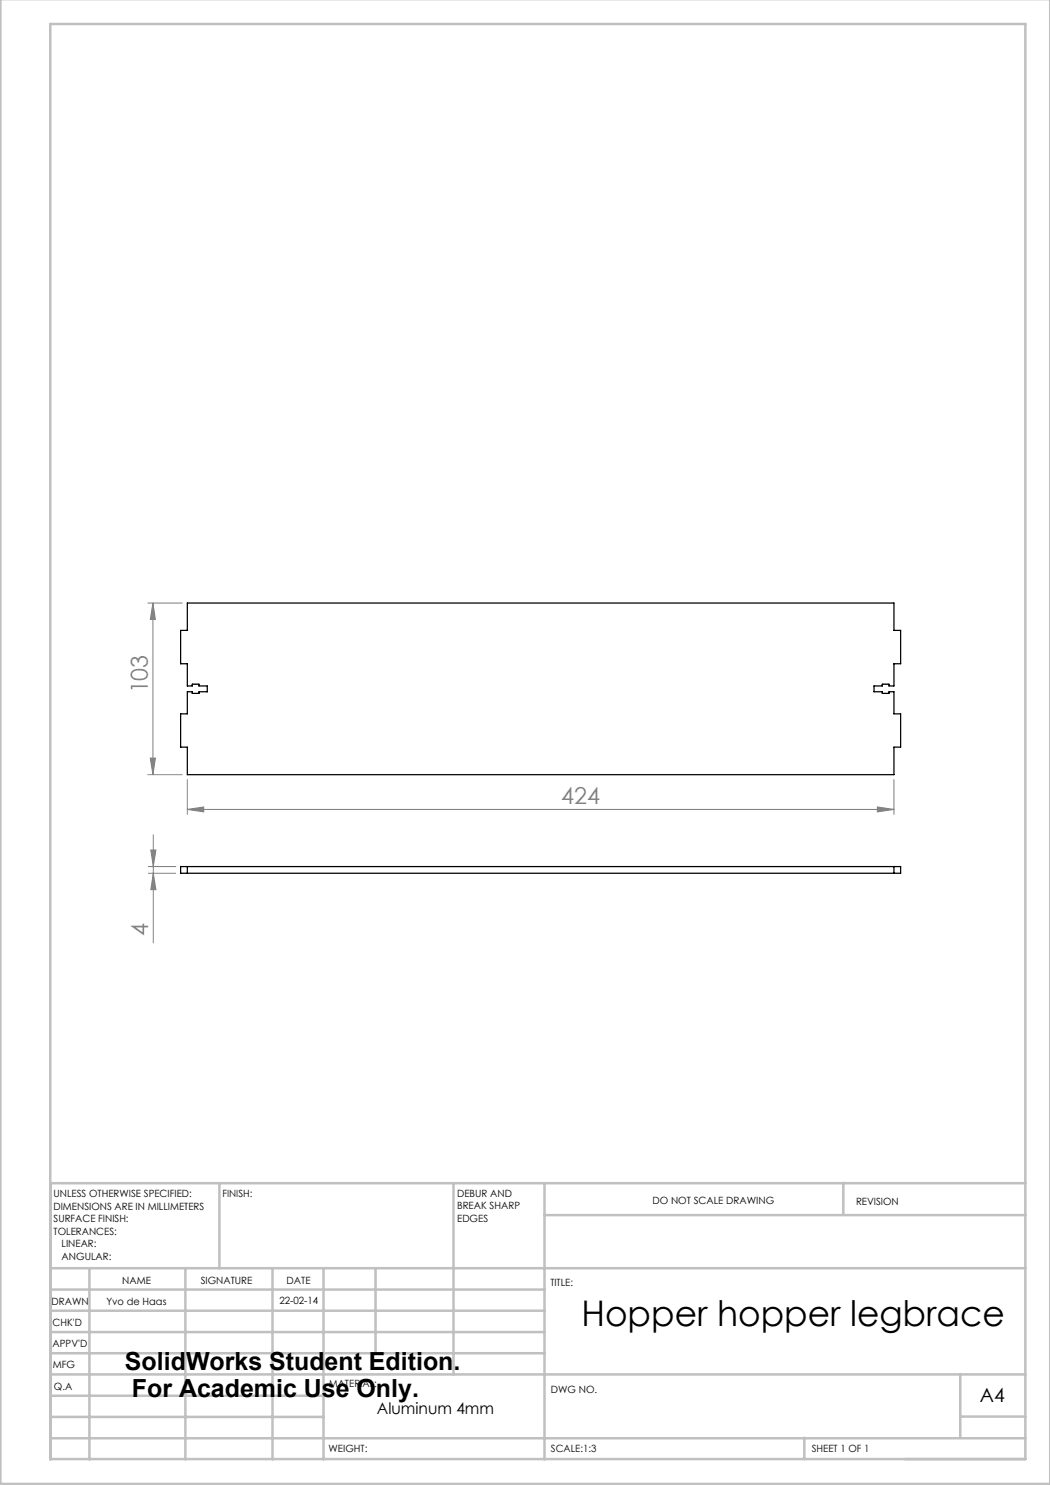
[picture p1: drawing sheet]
<svg xmlns="http://www.w3.org/2000/svg" width="210mm" height="297mm" viewBox="0 0 210 297" stroke-linecap="round" stroke-linejoin="round" font-family="sans-serif">
<g fill="none" stroke="#808080" stroke-width=".2">
<path d="M29.6 120.6h6.8M30.6 120.6l.5 3.3h-1zM30.6 120.6v34.3M29.6 154.9h6.8M30.1 151.6h1l-.5 3.3zM37.5 155.9v7M178.8 155.9v7M29.7 173.3h5.4M29.7 174.7h5.4M30.2 170h1l-.5 3.3zM30.7 167v21.6M30.7 174.7l.5 3.2h-1z"/>
<path d="M37.5 161.9l3.2-.5v1zM37.5 161.9h141.3M175.5 161.4l3.3 .5-3.3 .5z"/>
</g>
<g fill="none" stroke="#c0c0c0" stroke-width=".5">
<path d="M.1 -.1v296.9h209.9v-296.9M10.1 4.8h195v287h-195zM43.9 236.6v17M90.7 236.6v38.3M108.9 236.6v55.3M168.7 236.6v6.3M205.1 236.6h-195v55.3M10.1 253.6h195M10.1 257.9h98.8M17.9 253.6v38.3M37.1 253.6v38.3M54.5 253.6v38.3"/>
<path d="M64.7 253.6v38.3M75.1 253.6v17M108.9 243h96.2M10.1 270.6h98.8M10.1 266.4h98.8M10.1 262.1h98.8M10.1 279.1h54.6M10.1 274.9h195M192.1 274.8v12.7M10.1 287.7h195M10.1 283.4h54.6M160.9 287.5v4.3"/>
<path d="M192.1 283.3h13"/>
</g>
<g fill="#808080">
<path d="M30.1 151.6h1l-.5 3.3zM30.6 120.6l.5 3.3h-1z"/>
<path d="M30.2 170h1l-.5 3.3zM30.7 174.7l.5 3.2h-1z"/>
<path d="M37.5 161.9l3.2-.5v1zM175.5 161.4l3.3 .5-3.3 .5z"/>
</g>
<path d="M37.5 120.6h141.3v5.5h1.3v6.6h-1.3v4.5h-1v-.4h-1.3v.4h-1.7v1.2h1.7v.3h1.3v-.3h1v4.4h1.3v6.6h-1.3v5.5h-141.3v-5.5h-1.4v-6.6h1.4v-4.4h1v.3h1.3v-.3h1.7v-1.2h-1.7v-.4h-1.3v.4h-1v-4.5h-1.4v-6.6h1.4zM36.1 173.3h144v1.4h-144zM37.5 173.3v1.4M178.8 173.3v1.4" fill="none" stroke="#000" stroke-width=".25"/>
<text font-size="7.1" x="116.3" y="265.2">Hopper hopper legbrace</text>
<g font-size="5">
<text x="25" y="273.9">SolidWorks Student Edition.</text>
<text x="26.4" y="279.4">For Academic Use Only.</text>
</g>
<g font-size="4.7" fill="#808080">
<text x="29.6" y="138.7" transform="rotate(-90 29.6 138.7)">103</text>
<text x="112.2" y="160.9">424</text>
<text x="29.7" y="187.3" transform="rotate(-90 29.7 187.3)">4</text>
</g>
<text font-size="3.9" x="196" y="280.4">A4</text>
<text font-size="3.2" x="75.4" y="282.8">Aluminum 4mm</text>
<g font-size="2">
<text x="10.7" y="239.5">UNLESS OTHERWISE SPECIFIED:</text>
<text x="44.5" y="239.5">FINISH:</text>
<text x="91.4" y="239.4">DEBUR AND</text>
<text x="10.7" y="242">DIMENSIONS ARE IN MILLIMETERS</text>
<text x="10.7" y="244.5">SURFACE FINISH:</text>
<text x="91.4" y="241.9">BREAK SHARP</text>
<text x="91.4" y="244.4">EDGES</text>
<text x="130.5" y="240.8">DO NOT SCALE DRAWING</text>
<text x="171.2" y="241">REVISION</text>
<text x="10.7" y="247">TOLERANCES:</text>
<text x="12.3" y="249.5">LINEAR:</text>
<text x="12.3" y="252">ANGULAR:</text>
<text x="24.4" y="256.9">NAME</text>
<text x="40.1" y="256.8">SIGNATURE</text>
<text x="57.3" y="256.8">DATE</text>
<text x="110.1" y="257.1">TITLE:</text>
<text x="10.3" y="260.9">DRAWN</text>
<text x="21.3" y="261">Yvo de Haas</text>
<text x="55.9" y="260.8">22-02-14</text>
<text x="10.5" y="269.3">APPV'D</text>
<text x="10.5" y="265.2">CHK'D</text>
<text x="10.6" y="273.6">MFG</text>
<text x="10.8" y="278">Q.A</text>
<text x="65.8" y="277.4">MATERIAL:</text>
<text x="110.2" y="278.5">DWG NO.</text>
<text x="65.7" y="290.4">WEIGHT:</text>
<text x="110.2" y="290.5">SCALE:1:3</text>
<text x="162.4" y="290.4">SHEET 1 OF 1</text>
</g>
</svg>
